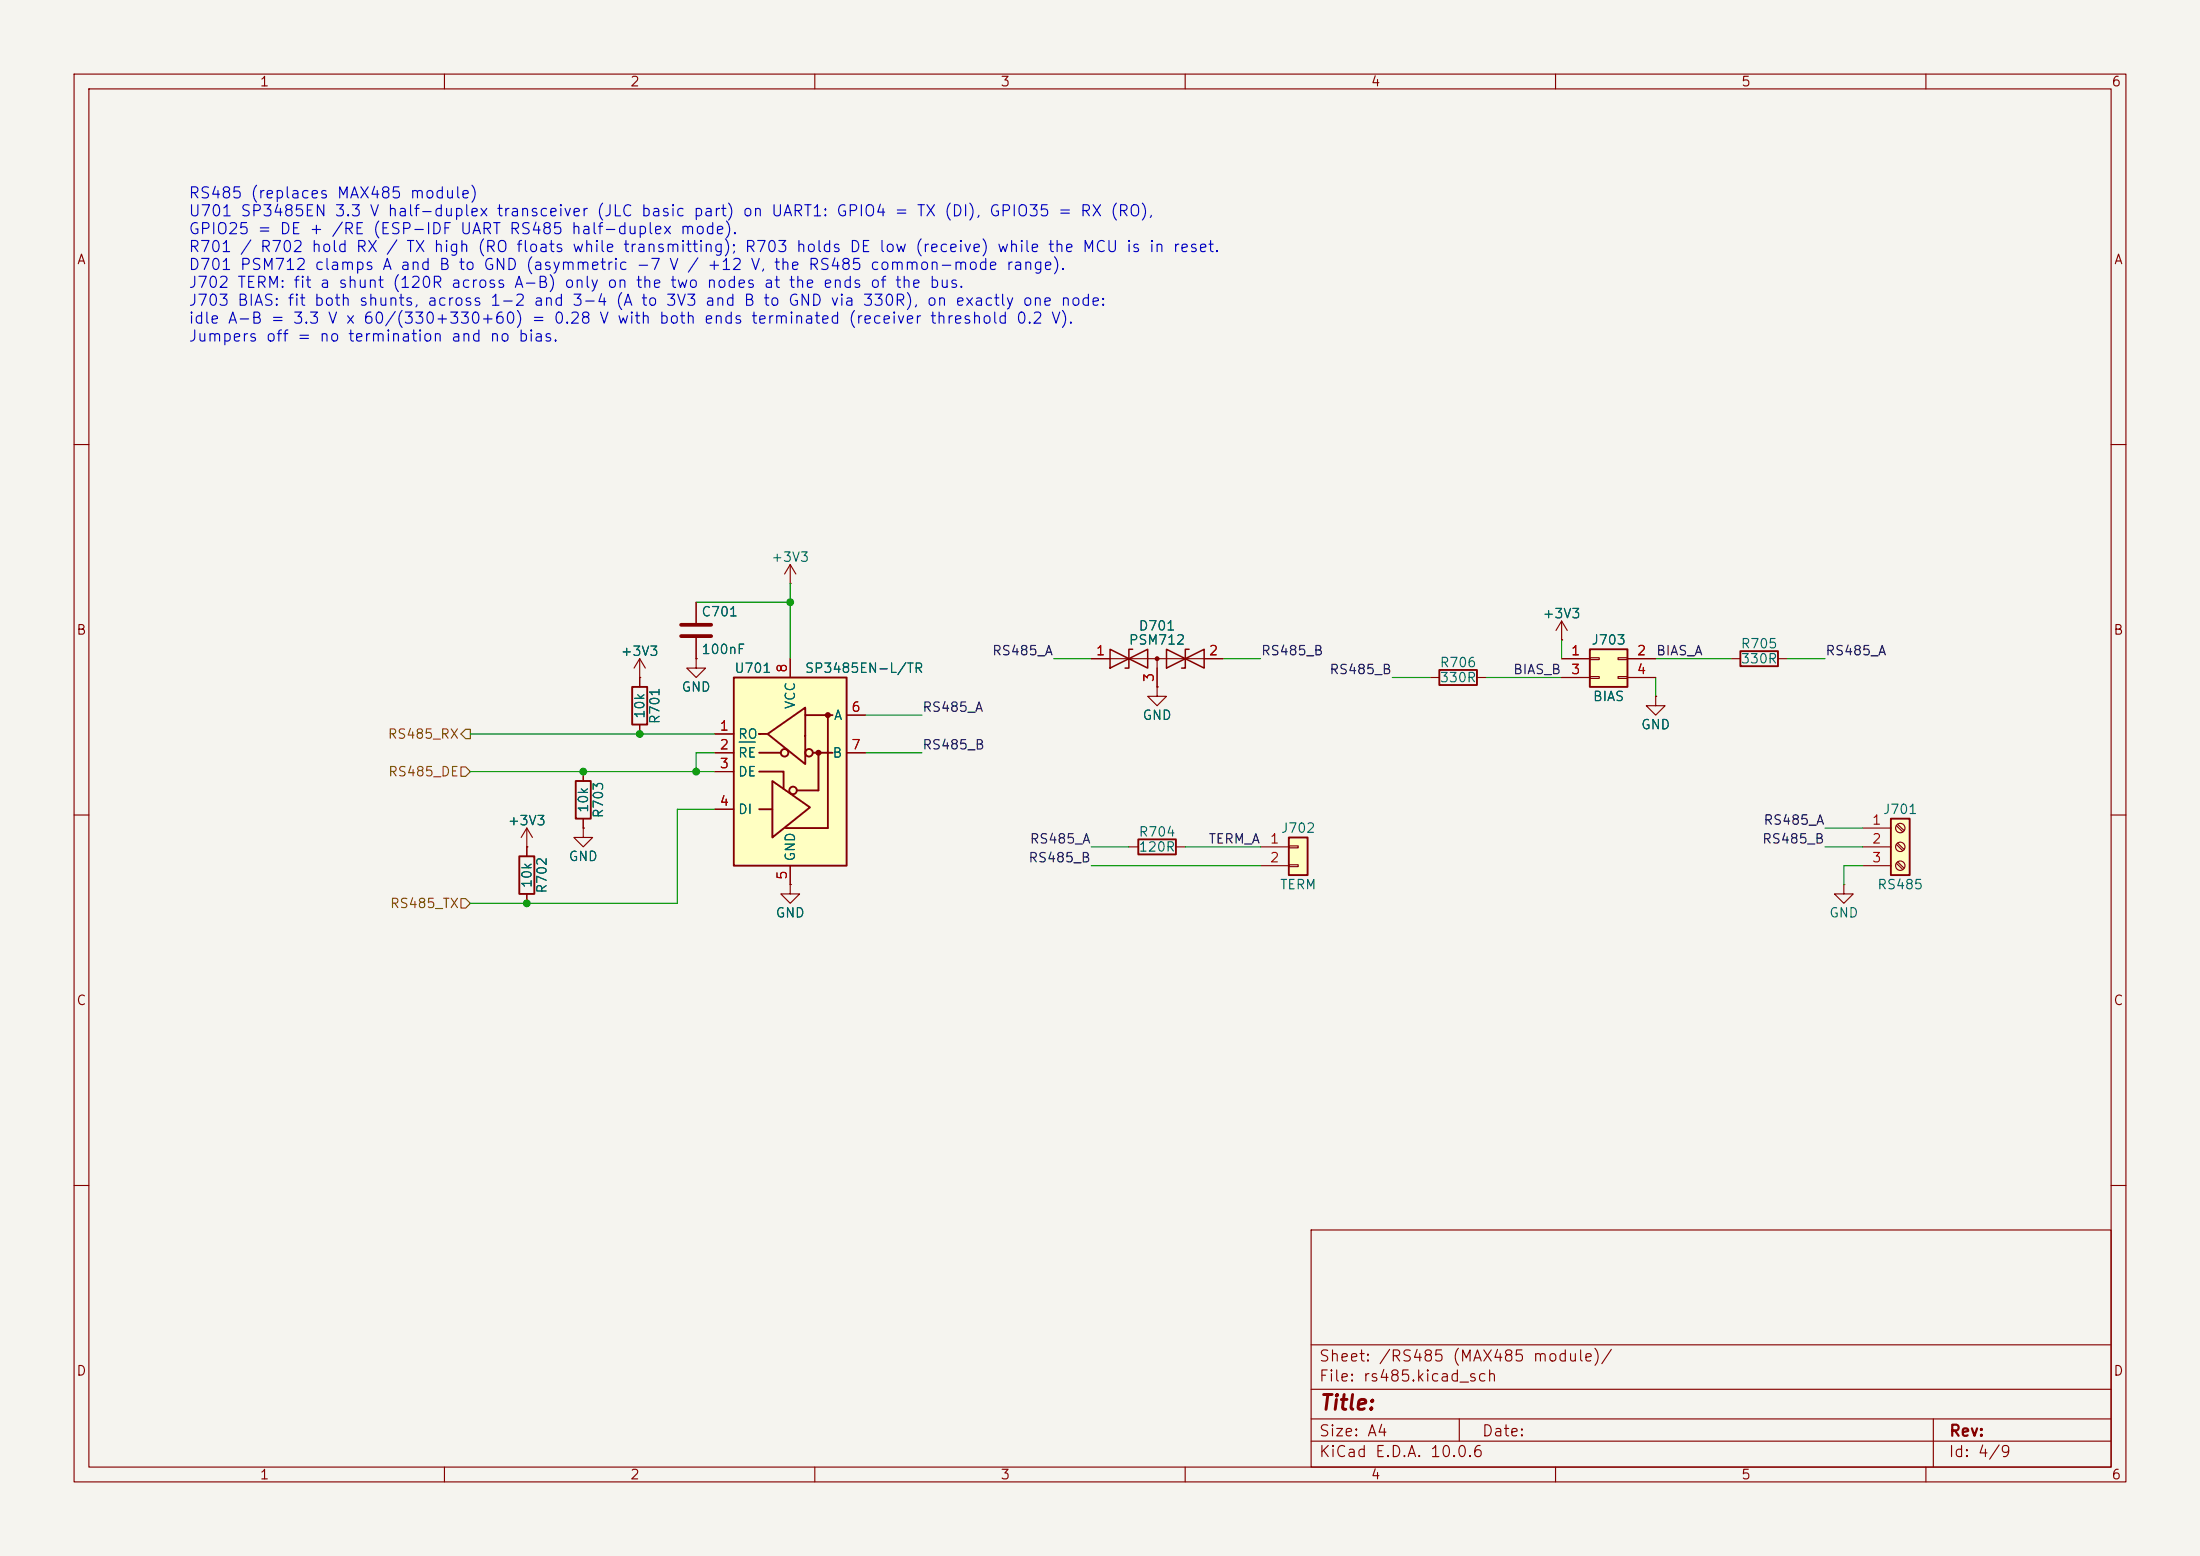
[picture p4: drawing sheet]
<svg xmlns="http://www.w3.org/2000/svg" width="297mm" height="210mm" viewBox="0 0 297 210" stroke-linecap="round" stroke-linejoin="round" font-family="sans-serif">
<path d="M0 0h297v210h-297z" fill="#f5f4ef" stroke="#f5f4ef" stroke-width=".14"/>
<g fill="none" stroke="#840000" stroke-width=".15">
<path d="M10 10h277v190h-277zM12 12h273v186h-273zM60 10v2M110 10v2M160 10v2M210 10v2M260 10v2M10 60h2M106.7 78.7h.1M106.7 76.2l-.8 1.3M106.7 76.2l.7 1.3M106.7 76.2v2.5"/>
<path d="M285 60h2M86.4 91.4h.1M86.4 88.9l-.8 1.3M86.4 88.9l.7 1.3M86.4 88.9v3.8M86.4 97.8v1.3M94 88.9v1.3h1.2l-1.2 1.2-1.3-1.2h1.3M94 88.9h.1M94 81.3v2.8M94 86.1v2.8M223.5 94v1.3h1.3l-1.3 1.2-1.3-1.2h1.3M223.5 94h.1"/>
<path d="M233.7 88.9h1.2M240 88.9h1.3M10 110h2M285 110h2M10 160h2M177 166h108v32h-108zM285 160h2M60 198v2M110 198v2M160 198v2M177 194.5h108M177 191.5h108"/>
<path d="M177 187.5h108M177 181.5h108M197 191.5v3M210 198v2M260 198v2M261 191.5v6.5"/>
</g>
<path d="M85.3 92.7h2.1v5.1h-2.1zM234.9 87.9h5.1v2h-5.1z" fill="none" stroke="#840000" stroke-width=".25"/>
<path d="M91.9 84.3h4.1M91.9 85.9h4.1" fill="none" stroke="#840000" stroke-width=".51"/>
<path d="M174 113h2.5v5.1h-2.5z" fill="#ffffc2"/>
<path d="M194.3 90.4h5.1v2.1h-5.1zM77.7 105.4h2.1v5.1h-2.1zM174 113h2.5v5.1h-2.5z" fill="none" stroke="#840000" stroke-width=".25"/>
<path d="M193 91.4h1.3M199.4 91.4h1.3M78.7 104.1v1.3M78.7 110.5v1.3M170.2 114.3h3.8M170.2 116.8h3.8M174 114.2h1.3v.2h-1.3zM174 116.7h1.3v.3h-1.3z" fill="none" stroke="#840000" stroke-width=".15"/>
<path d="M255.3 110.5h2.5v7.6h-2.5z" fill="#ffffc2"/>
<path d="M255.3 110.5h2.5v7.6h-2.5z" fill="none" stroke="#840000" stroke-width=".25"/>
<g fill="none" stroke="#840000" stroke-width=".15">
<path d="M210.8 86.4h.1M210.8 83.8l-.7 1.3M210.8 83.8l.8 1.3M210.8 83.8v2.6M71.1 114.3h.1M71.1 111.8l-.7 1.2M71.1 111.8l.8 1.2M71.1 111.8v2.5M78.7 111.8v1.2h1.3l-1.3 1.3-1.2-1.3h1.2M78.7 111.8h.1M106.7 119.4v1.3h1.2l-1.2 1.2-1.3-1.2h1.3M106.7 119.4h.1"/>
<path d="M248.9 119.4v1.3h1.3l-1.3 1.2-1.3-1.2h1.3M248.9 119.4h.1M251.5 111.8h3.8M251.5 114.3h3.8M251.5 116.8h3.8M256 111.4l.9 .9M256 114l.9 .8M256 116.5l.9 .8M256.2 111.3l.8 .8M256.2 113.8l.8 .8M256.2 116.3l.8 .9"/>
<circle cx="256.5" cy="111.8" r=".63"/>
<circle cx="256.5" cy="114.3" r=".63"/>
<circle cx="256.5" cy="116.8" r=".63"/>
</g>
<path d="M99.1 91.4h15.2v25.4h-15.2z" fill="#ffffc2"/>
<g fill="none" stroke="#840000" stroke-width=".25">
<path d="M99.1 91.4h15.2v25.4h-15.2zM102.6 99.1h-.1h1M103.6 99.1l5.1-3.6v7.6zM108.7 96.5h3.7M111.8 96.5v15.3h-5.8M70.1 115.6h2v5.1h-2zM102.5 104.1h3.3v2.3M102.5 101.6h2.9M102.5 109.2h1.6M104.3 105.4l5 3.6-5 4zM109.7 101.6h2.7M110.5 101.6v5.1h-2.9"/>
<path d="M153.7 113.3h5v2h-5z"/>
<circle cx="105.9" cy="101.6" r=".51"/>
<circle cx="107.1" cy="106.7" r=".51"/>
<circle cx="109.2" cy="101.6" r=".51"/>
</g>
<g fill="#840000" stroke="#840000" stroke-width=".25">
<circle cx="110.5" cy="101.6" r=".28"/>
<circle cx="111.8" cy="96.5" r=".28"/>
</g>
<g fill="none" stroke="#840000" stroke-width=".15">
<path d="M96.5 99.1h2.6M106.7 88.9v2.5M114.3 96.5h2.5M156.2 92.7v1.3h1.3l-1.3 1.3-1.3-1.3h1.3M156.2 92.7h.1M71.1 114.3v1.3M96.5 101.6h2.6M96.5 104.1h2.6M96.5 109.2h2.6M106.7 116.8v2.6M114.3 101.6h2.5M152.4 114.3h1.3"/>
<path d="M158.7 114.3h1.3M71.1 120.7v1.2"/>
</g>
<path d="M99.8 100.2h2.2" fill="none" stroke="#006464" stroke-width=".15"/>
<path d="M214.6 87.6h5.1v5.1h-5.1z" fill="#ffffc2"/>
<path d="M214.6 87.6h5.1v5.1h-5.1z" fill="none" stroke="#840000" stroke-width=".25"/>
<g fill="none" stroke="#840000" stroke-width=".15">
<path d="M86.4 91.4h.1M86.4 91.4v1.3M86.4 97.8v1.3M94 88.9h.1M94 81.3v2.8M94 86.1v2.8M96.5 99.1h2.6M106.7 88.9v2.5M114.3 96.5h2.5M147.3 88.9h17.8M156.2 92.7h.1M156.2 88.9v3.8"/>
<path d="M210.8 86.4h.1M210.8 88.9h3.8M210.8 91.4h3.8M214.6 88.8h1.3v.2h-1.3zM214.6 91.3h1.3v.3h-1.3zM218.4 88.8h1.3v.2h-1.3zM218.4 91.3h1.3v.3h-1.3zM219.7 88.9h3.8M219.7 91.4h3.8M223.5 94h.1M71.1 114.3h.1M71.1 114.3v1.3"/>
<path d="M78.7 111.8h.1M78.7 104.1v1.3M78.7 110.5v1.3M96.5 101.6h2.6M96.5 104.1h2.6M96.5 109.2h2.6M106.7 119.4h.1M106.7 116.8v2.6M114.3 101.6h2.5M71.1 120.7v1.2"/>
</g>
<path d="M149.9 87.6v2.6l5-2.6v2.6zM152.9 87.6h-.5v2.6h-.5M157.5 87.6l5.1 2.6v-2.6l-5.1 2.6zM160.5 87.6h-.5v2.6h-.5" fill="none" stroke="#840000" stroke-width=".2"/>
<circle cx="156.2" cy="88.9" r=".25" fill="#840000" stroke="#840000" stroke-width=".15"/>
<path d="M62.9 98.4h.6v1.3h-.6l-.7-.6zM62.2 103.5h.7l.6 .6-.6 .7h-.7zM62.2 121.3h.7l.6 .6-.6 .7h-.7z" fill="none" stroke="#725600" stroke-width=".15"/>
<g fill="none" stroke="#009600" stroke-width=".15">
<path d="M106.7 78.7v10.2M63.5 99.1h33M94 81.3h12.7M116.8 96.5h7.7M142.2 88.9h5.1M165.1 88.9h5.1M188 91.4h5M200.7 91.4h10.1M210.8 86.4v2.5M223.5 88.9h10.2M223.5 91.4v2.6M241.3 88.9h5.1"/>
<path d="M63.5 104.1h33M96.5 109.2h-5.1v12.7h-27.9M96.5 101.6h-2.5v2.5M116.8 101.6h7.7M147.3 114.3h5.1M147.3 116.8h22.9M160 114.3h10.2M246.4 114.3h5.1M246.4 111.8h5.1M251.5 116.8h-2.6v2.6"/>
</g>
<path d="M99.8 100.2h2.2" fill="none" stroke="#006464" stroke-width=".15"/>
<g fill="#009600" stroke="#009600" stroke-width=".14">
<circle cx="71.1" cy="121.9" r=".46"/>
<circle cx="78.7" cy="104.1" r=".46"/>
<circle cx="86.4" cy="99.1" r=".46"/>
<circle cx="106.7" cy="81.3" r=".46"/>
<circle cx="94" cy="104.1" r=".46"/>
</g>
<text font-size="2" fill="#840000" x="178" y="190.8">Title:</text>
<g font-size="1.5" fill="#0000c2">
<text x="25.4" y="27.2">RS485 (replaces MAX485 module)</text>
<text x="25.4" y="29.6">U701 SP3485EN 3.3 V half-duplex transceiver (JLC basic part) on UART1: GPIO4 = TX (DI), GPIO35 = RX (RO),</text>
<text x="25.4" y="32">GPIO25 = DE + /RE (ESP-IDF UART RS485 half-duplex mode).</text>
<text x="25.4" y="34.4">R701 / R702 hold RX / TX high (RO floats while transmitting); R703 holds DE low (receive) while the MCU is in reset.</text>
<text x="25.4" y="36.8">D701 PSM712 clamps A and B to GND (asymmetric -7 V / +12 V, the RS485 common-mode range).</text>
<text x="25.4" y="39.2">J702 TERM: fit a shunt (120R across A-B) only on the two nodes at the ends of the bus.</text>
<text x="25.4" y="41.7">J703 BIAS: fit both shunts, across 1-2 and 3-4 (A to 3V3 and B to GND via 330R), on exactly one node:</text>
<text x="25.4" y="44.1">idle A-B = 3.3 V x 60/(330+330+60) = 0.28 V with both ends terminated (receiver threshold 0.2 V).</text>
<text x="25.4" y="46.5">Jumpers off = no termination and no bias.</text>
</g>
<g font-size="1.5" fill="#840000">
<text x="178" y="184.1">Sheet: /RS485 (MAX485 module)/</text>
<text x="178" y="186.8">File: rs485.kicad_sch</text>
<text x="178" y="197">KiCad E.D.A. 10.0.6</text>
<text x="178" y="194.2">Size: A4</text>
<text x="200" y="194.2">Date:</text>
<text x="263" y="197">Id: 4/9</text>
<text x="263" y="194.2">Rev:</text>
</g>
<g font-size="1.3" fill="#840000">
<text x="35" y="12">1</text>
<text x="85" y="12">2</text>
<text x="135" y="12">3</text>
<text x="185" y="12">4</text>
<text x="235" y="12">5</text>
<text x="285" y="12">6</text>
<text x="10.3" y="36">A</text>
<text x="285.3" y="36">A</text>
<text x="10.2" y="86">B</text>
<text x="285.2" y="86">B</text>
<text x="10.2" y="136">C</text>
<text x="285.2" y="136">C</text>
<text x="10.2" y="186">D</text>
<text x="285.2" y="186">D</text>
<text x="35" y="200">1</text>
<text x="85" y="200">2</text>
<text x="135" y="200">3</text>
<text x="185" y="200">4</text>
<text x="235" y="200">5</text>
<text x="285" y="200">6</text>
</g>
<g font-size="1.3" fill="#006464">
<text x="104" y="76.1">+3V3</text>
<text x="94.6" y="83.5">C701</text>
<text x="208.2" y="83.8">+3V3</text>
<text x="83.7" y="88.8">+3V3</text>
<text x="94.6" y="88.6">100nF</text>
<text x="152.3" y="87.3">PSM712</text>
<text x="153.6" y="85.4">D701</text>
<text x="214.7" y="87.3">J703</text>
<text x="234.9" y="87.8">R705</text>
<text x="234.9" y="89.9">330R</text>
<text x="91.9" y="93.7">GND</text>
<text x="99" y="91.1">U701</text>
<text x="107.6" y="95.8" transform="rotate(-90 107.6 95.8)">VCC</text>
<text x="108.6" y="91.1">SP3485EN-L/TR</text>
<text x="194.3" y="90.4">R706</text>
<text x="194.3" y="92.4">330R</text>
<text x="215" y="94.9">BIAS</text>
<text x="87.3" y="97.1" transform="rotate(-90 87.3 97.1)">10k</text>
<text x="89.4" y="97.8" transform="rotate(-90 89.4 97.8)">R701</text>
<text x="99.5" y="100">RO</text>
<text x="112.5" y="97.5">A</text>
<text x="154.1" y="97.5">GND</text>
<text x="221.5" y="98.8">GND</text>
<text x="99.5" y="102.6">RE</text>
<text x="99.5" y="105.1">DE</text>
<text x="112.3" y="102.6">B</text>
<text x="68.5" y="111.7">+3V3</text>
<text x="79.7" y="109.8" transform="rotate(-90 79.7 109.8)">10k</text>
<text x="81.7" y="110.5" transform="rotate(-90 81.7 110.5)">R703</text>
<text x="99.5" y="110.2">DI</text>
<text x="153.6" y="113.2">R704</text>
<text x="172.8" y="112.7">J702</text>
<text x="254.1" y="110.2">J701</text>
<text x="72.1" y="120" transform="rotate(-90 72.1 120)">10k</text>
<text x="76.7" y="116.5">GND</text>
<text x="107.6" y="116.4" transform="rotate(-90 107.6 116.4)">GND</text>
<text x="153.6" y="115.3">120R</text>
<text x="74.1" y="120.7" transform="rotate(-90 74.1 120.7)">R702</text>
<text x="104.6" y="124.2">GND</text>
<text x="172.7" y="120.3">TERM</text>
<text x="246.9" y="124.2">GND</text>
<text x="253.4" y="120.3">RS485</text>
</g>
<g font-size="1.3" fill="#0f0f0f">
<text x="133.8" y="88.8">RS485_A</text>
<text x="170.2" y="88.8">RS485_B</text>
<text x="223.5" y="88.8">BIAS_A</text>
<text x="246.4" y="88.8">RS485_A</text>
<text x="179.4" y="91.3">RS485_B</text>
<text x="204.2" y="91.3">BIAS_B</text>
<text x="124.4" y="101.5">RS485_B</text>
<text x="124.4" y="96.4">RS485_A</text>
<text x="238" y="111.6">RS485_A</text>
<text x="138.7" y="116.7">RS485_B</text>
<text x="138.9" y="114.2">RS485_A</text>
<text x="163.1" y="114.2">TERM_A</text>
<text x="237.8" y="114.2">RS485_B</text>
</g>
<g font-size="1.3" fill="#a90000">
<text x="147.9" y="88.8">1</text>
<text x="163.1" y="88.8">2</text>
<text x="212" y="88.8">1</text>
<text x="220.9" y="88.8">2</text>
<text x="106.5" y="90.9" transform="rotate(-90 106.5 90.9)">8</text>
<text x="156.1" y="92.2" transform="rotate(-90 156.1 92.2)">3</text>
<text x="212" y="91.3">3</text>
<text x="220.9" y="91.3">4</text>
<text x="97.1" y="98.9">1</text>
<text x="97.1" y="101.5">2</text>
<text x="114.8" y="96.4">6</text>
<text x="114.8" y="101.5">7</text>
<text x="97.1" y="104">3</text>
<text x="97.1" y="109.1">4</text>
<text x="252.6" y="111.6">1</text>
<text x="106.5" y="118.8" transform="rotate(-90 106.5 118.8)">5</text>
<text x="171.4" y="114.2">1</text>
<text x="171.4" y="116.7">2</text>
<text x="252.6" y="114.2">2</text>
<text x="252.6" y="116.7">3</text>
</g>
<g font-size="1.3" fill="#725600">
<text x="52.3" y="100">RS485_RX</text>
<text x="52.3" y="105.1">RS485_DE</text>
<text x="52.6" y="122.9">RS485_TX</text>
</g>
</svg>
